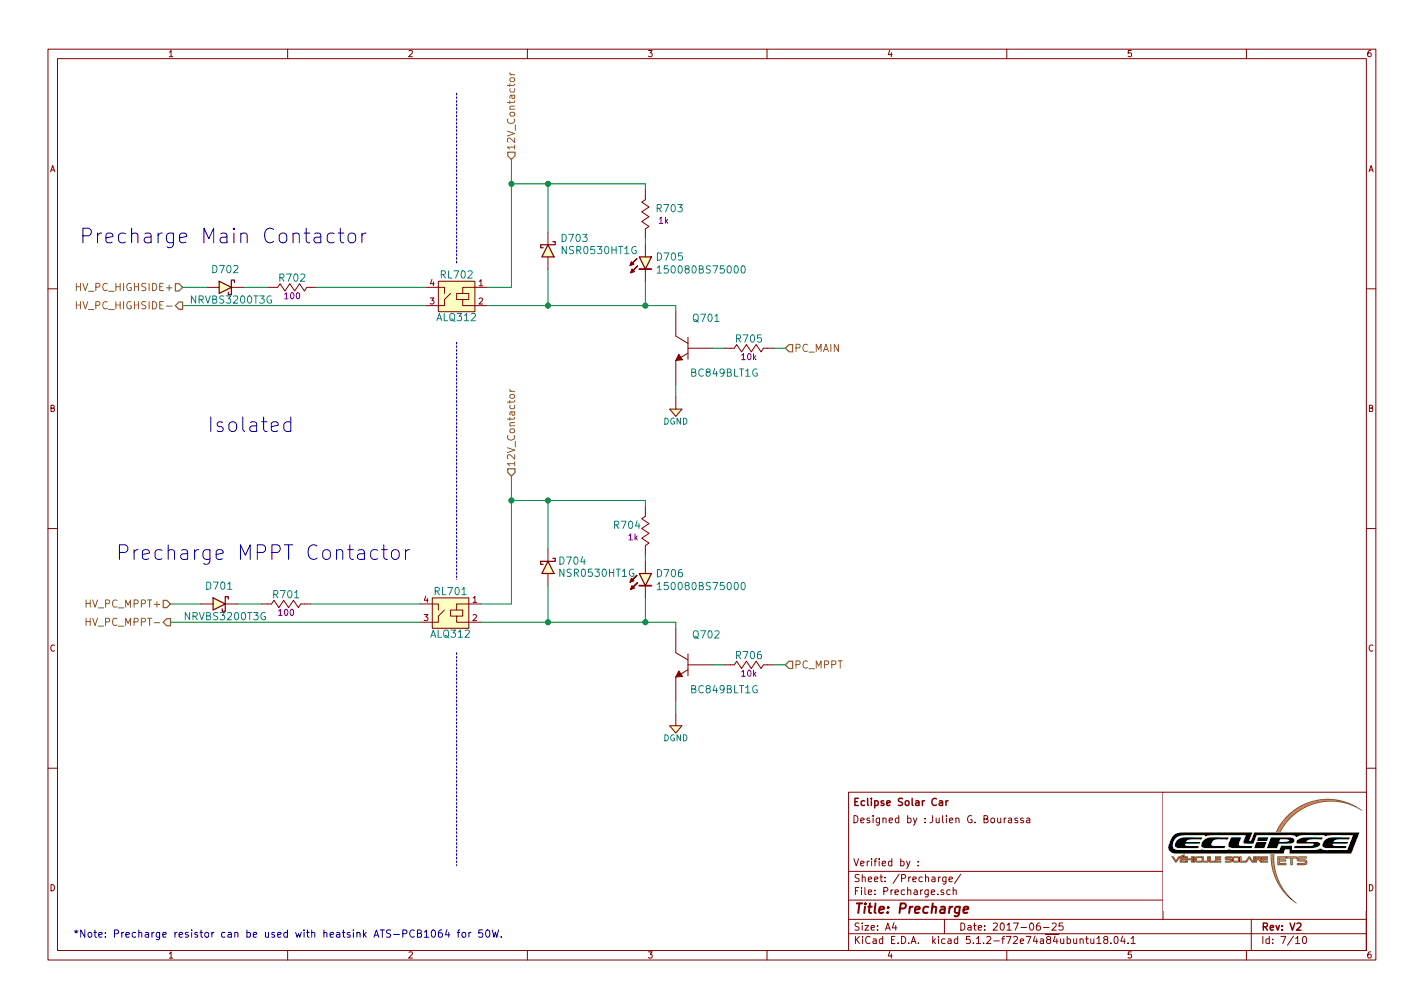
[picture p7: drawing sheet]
EESchema Schematic File Version 4
LIBS:Master_Board-cache
EELAYER 29 0
EELAYER END
$Descr A4 11693 8268
encoding utf-8
Sheet 7 10
Title "Precharge"
Date "2017-06-25"
Rev "V2"
Comp "Eclipse Solar Car"
Comment1 "Julien G. Bourassa"
Comment2 ""
Comment3 ""
Comment4 ""
$EndDescr
$Comp
L Power_Port:DGND #PWR0701
U 1 1
P 5550 3350
F 0 "#PWR0701" H 5550 3180 50  0001 C CNN
F 1 "DGND" H 5550 3250 50  0000 C CNN
F 2 "" H 5550 3450 60  0000 C CNN
F 3 "" H 5530 3260 60  0000 C CNN
	1    5550 3350
	-1   0    0    -1  
$EndComp
Text HLabel 6450 2850 2    60   Input ~ 0
PC_MAIN
Text HLabel 6450 5450 2    60   Input ~ 0
PC_MPPT
$Comp
L Diodes:NSR0530HT1G D703
U 1 1
P 4500 2000
F 0 "D703" V 4550 2100 60  0000 L CNN
F 1 "NSR0530HT1G" V 4450 2100 60  0000 L CNN
F 2 "Diodes:SOD-323" H 4480 1000 60  0001 C CNN
F 3 "http://www.onsemi.com/pub/Collateral/NSR0530H-D.PDF" H 4480 900 60  0001 C CNN
F 4 "Digikey" H 4480 1500 60  0001 C CNN "Supplier"
F 5 "NSR0530HT1GOSCT-ND" H 4480 1400 60  0001 C CNN "Supplier Part Number"
F 6 "ON Semiconductor" H 4480 1300 60  0001 C CNN "Manufacturer"
F 7 "NSR0530HT1G" H 4480 1200 60  0001 C CNN "Manufacturer Part Number"
F 8 "DIODE SCHOTTKY 30V 500MA SOD323" H 4480 1100 60  0001 C CNN "Description"
	1    4500 2000
	0    1    -1   0   
$EndComp
$Comp
L Resistors:RC0805JR-071KL R703
U 1 1
P 5300 1750
F 0 "R703" V 5250 1550 60  0000 C CNN
F 1 "RC0805JR-071KL" H 5300 1450 50  0001 C CNN
F 2 "Resistors:R0805" H 5300 850 30  0001 C CNN
F 3 "http://www.yageo.com/documents/recent/PYu-RC_Group_51_RoHS_L_7.pdf" H 5300 800 30  0001 C CNN
F 4 "Digikey" H 5300 1350 60  0001 C CNN "Supplier"
F 5 "311-1.0KARCT-ND" H 5300 1250 60  0001 C CNN "Supplier Part Number"
F 6 "Yageo" H 5300 1150 60  0001 C CNN "Manufacturer"
F 7 "RC0805JR-071KL" H 5300 1050 60  0001 C CNN "Manufacturer Part Number"
F 8 "RES SMD 1K OHM 5% 1/8W 0805" H 5300 950 60  0001 C CNN "Description"
F 9 "1k" V 5350 1600 50  0000 C CNN "Resistance (Ohms)"
F 10 "±5%" H 5710 1670 50  0001 C CNN "Tolerance (%)"
F 11 "1/8W" H 5300 1610 50  0001 C CNN "Puissance (Watts)"
	1    5300 1750
	0    -1   1    0   
$EndComp
Wire Wire Line
	4000 2500 4500 2500
Wire Wire Line
	4500 2200 4500 2500
Connection ~ 4500 2500
Wire Wire Line
	4500 1500 4500 1900
Connection ~ 4500 1500
Wire Wire Line
	5300 1500 5300 1550
Wire Wire Line
	5300 2000 5300 1950
Wire Wire Line
	5300 2300 5300 2500
Connection ~ 5300 2500
$Comp
L Diodes:NSR0530HT1G D704
U 1 1
P 4500 4600
F 0 "D704" V 4500 4800 60  0000 C CNN
F 1 "NSR0530HT1G" V 4400 5000 60  0000 C CNN
F 2 "Diodes:SOD-323" H 4480 3600 60  0001 C CNN
F 3 "http://www.onsemi.com/pub/Collateral/NSR0530H-D.PDF" H 4480 3500 60  0001 C CNN
F 4 "Digikey" H 4480 4100 60  0001 C CNN "Supplier"
F 5 "NSR0530HT1GOSCT-ND" H 4480 4000 60  0001 C CNN "Supplier Part Number"
F 6 "ON Semiconductor" H 4480 3900 60  0001 C CNN "Manufacturer"
F 7 "NSR0530HT1G" H 4480 3800 60  0001 C CNN "Manufacturer Part Number"
F 8 "DIODE SCHOTTKY 30V 500MA SOD323" H 4480 3700 60  0001 C CNN "Description"
	1    4500 4600
	0    1    -1   0   
$EndComp
$Comp
L Resistors:RC0805JR-071KL R704
U 1 1
P 5300 4350
F 0 "R704" V 5250 4500 60  0000 C CNN
F 1 "RC0805JR-071KL" H 5300 4050 50  0001 C CNN
F 2 "Resistors:R0805" H 5300 3450 30  0001 C CNN
F 3 "http://www.yageo.com/documents/recent/PYu-RC_Group_51_RoHS_L_7.pdf" H 5300 3400 30  0001 C CNN
F 4 "Digikey" H 5300 3950 60  0001 C CNN "Supplier"
F 5 "311-1.0KARCT-ND" H 5300 3850 60  0001 C CNN "Supplier Part Number"
F 6 "Yageo" H 5300 3750 60  0001 C CNN "Manufacturer"
F 7 "RC0805JR-071KL" H 5300 3650 60  0001 C CNN "Manufacturer Part Number"
F 8 "RES SMD 1K OHM 5% 1/8W 0805" H 5300 3550 60  0001 C CNN "Description"
F 9 "1k" V 5350 4450 50  0000 C CNN "Resistance (Ohms)"
F 10 "±5%" H 5710 4270 50  0001 C CNN "Tolerance (%)"
F 11 "1/8W" H 5300 4210 50  0001 C CNN "Puissance (Watts)"
	1    5300 4350
	0    -1   1    0   
$EndComp
Wire Wire Line
	3950 5100 4500 5100
Wire Wire Line
	4500 4800 4500 5100
Connection ~ 4500 5100
Wire Wire Line
	4500 4100 4500 4500
Connection ~ 4500 4100
Wire Wire Line
	5300 4100 5300 4150
Wire Wire Line
	5300 4900 5300 5100
Connection ~ 5300 5100
Wire Wire Line
	5300 4600 5300 4550
Wire Wire Line
	3500 2500 1500 2500
Wire Wire Line
	2200 2350 2000 2350
Wire Wire Line
	2150 4950 1950 4950
Text Notes 1700 3550 0    120  ~ 0
Isolated
Wire Notes Line
	3750 2150 3750 750 
Wire Notes Line
	3750 2800 3750 4750
Wire Notes Line
	3750 5350 3750 7100
Text Notes 650  2000 0    120  ~ 0
Precharge Main Contactor
Text Notes 950  4600 0    120  ~ 0
Precharge MPPT Contactor
$Comp
L Transistors:BC849BLT1G Q701
U 1 1
P 5650 2850
F 0 "Q701" H 5500 3100 60  0000 C CNN
F 1 "BC849BLT1G" H 5350 2650 60  0000 C CNN
F 2 "IC:SOT-23-3" H 5650 1950 60  0001 C CNN
F 3 "http://www.onsemi.com/pub/Collateral/BC846ALT1-D.PDF" H 5650 1850 60  0001 C CNN
F 4 "Digikey" H 5650 2450 60  0001 C CNN "Supplier"
F 5 "BC849BLT1GOSCT-ND" H 5650 2350 60  0001 C CNN "Supplier Part Number"
F 6 "ON Semiconductor" H 5650 2250 60  0001 C CNN "Manufacturer"
F 7 "BC849BLT1G" H 5650 2150 60  0001 C CNN "Manufacturer Part Number"
F 8 "TRANS NPN 30V 0.1A SOT-23" H 5650 2050 60  0001 C CNN "Description"
	1    5650 2850
	-1   0    0    -1  
$EndComp
Wire Wire Line
	5550 3150 5550 3250
Wire Wire Line
	5550 2500 5550 2550
Wire Wire Line
	6450 2850 6350 2850
Wire Wire Line
	5850 2850 5950 2850
$Comp
L Power_Port:DGND #PWR0702
U 1 1
P 5550 5950
F 0 "#PWR0702" H 5550 5780 50  0001 C CNN
F 1 "DGND" H 5550 5850 50  0000 C CNN
F 2 "" H 5550 6050 60  0000 C CNN
F 3 "" H 5530 5860 60  0000 C CNN
	1    5550 5950
	-1   0    0    -1  
$EndComp
$Comp
L Transistors:BC849BLT1G Q702
U 1 1
P 5650 5450
F 0 "Q702" H 5500 5700 60  0000 C CNN
F 1 "BC849BLT1G" H 5350 5250 60  0000 C CNN
F 2 "IC:SOT-23-3" H 5650 4550 60  0001 C CNN
F 3 "http://www.onsemi.com/pub/Collateral/BC846ALT1-D.PDF" H 5650 4450 60  0001 C CNN
F 4 "Digikey" H 5650 5050 60  0001 C CNN "Supplier"
F 5 "BC849BLT1GOSCT-ND" H 5650 4950 60  0001 C CNN "Supplier Part Number"
F 6 "ON Semiconductor" H 5650 4850 60  0001 C CNN "Manufacturer"
F 7 "BC849BLT1G" H 5650 4750 60  0001 C CNN "Manufacturer Part Number"
F 8 "TRANS NPN 30V 0.1A SOT-23" H 5650 4650 60  0001 C CNN "Description"
	1    5650 5450
	-1   0    0    -1  
$EndComp
Wire Wire Line
	5550 5750 5550 5850
Wire Wire Line
	5550 5100 5550 5150
Wire Wire Line
	6450 5450 6350 5450
Wire Wire Line
	5850 5450 5950 5450
$Comp
L Resistors:RC0805JR-0710KL R705
U 1 1
P 6150 2850
F 0 "R705" H 6150 2930 60  0000 C CNN
F 1 "RC0805JR-0710KL" H 6150 2550 50  0001 C CNN
F 2 "Resistors:R0805" H 6150 1950 30  0001 C CNN
F 3 "http://www.yageo.com/documents/recent/PYu-RC_Group_51_RoHS_L_7.pdf" H 6150 1900 30  0001 C CNN
F 4 "Digikey" H 6150 2450 60  0001 C CNN "Supplier"
F 5 "311-10KARCT-ND" H 6150 2350 60  0001 C CNN "Supplier Part Number"
F 6 "Yageo" H 6150 2250 60  0001 C CNN "Manufacturer"
F 7 "RC0805JR-0710KL" H 6150 2150 60  0001 C CNN "Manufacturer Part Number"
F 8 "RES SMD 10K OHM 5% 1/8W 0805" H 6150 2050 60  0001 C CNN "Description"
F 9 "10k" H 6150 2780 50  0000 C CNN "Resistance (Ohms)"
F 10 "±5%" H 6560 2770 50  0001 C CNN "Tolerance (%)"
F 11 "1/8W" H 6150 2710 50  0001 C CNN "Puissance (Watts)"
	1    6150 2850
	1    0    0    -1  
$EndComp
$Comp
L Resistors:RC0805JR-0710KL R706
U 1 1
P 6150 5450
F 0 "R706" H 6150 5530 60  0000 C CNN
F 1 "RC0805JR-0710KL" H 6150 5150 50  0001 C CNN
F 2 "Resistors:R0805" H 6150 4550 30  0001 C CNN
F 3 "http://www.yageo.com/documents/recent/PYu-RC_Group_51_RoHS_L_7.pdf" H 6150 4500 30  0001 C CNN
F 4 "Digikey" H 6150 5050 60  0001 C CNN "Supplier"
F 5 "311-10KARCT-ND" H 6150 4950 60  0001 C CNN "Supplier Part Number"
F 6 "Yageo" H 6150 4850 60  0001 C CNN "Manufacturer"
F 7 "RC0805JR-0710KL" H 6150 4750 60  0001 C CNN "Manufacturer Part Number"
F 8 "RES SMD 10K OHM 5% 1/8W 0805" H 6150 4650 60  0001 C CNN "Description"
F 9 "10k" H 6150 5380 50  0000 C CNN "Resistance (Ohms)"
F 10 "±5%" H 6560 5370 50  0001 C CNN "Tolerance (%)"
F 11 "1/8W" H 6150 5310 50  0001 C CNN "Puissance (Watts)"
	1    6150 5450
	1    0    0    -1  
$EndComp
Wire Wire Line
	1650 4950 1400 4950
$Comp
L Resistors:TR50JBC100R R702
U 1 1
P 2400 2350
F 0 "R702" H 2400 2430 60  0000 C CNN
F 1 "TR50JBC100R" H 2400 2050 50  0001 C CNN
F 2 "Resistors:TR50" H 2400 1450 30  0001 C CNN
F 3 "https://www.seielect.com/Catalog/SEI-tr.pdf" H 2400 1400 30  0001 C CNN
F 4 "Digikey" H 2400 1950 60  0001 C CNN "Supplier"
F 5 "TR50JBC100R-ND" H 2400 1850 60  0001 C CNN "Supplier Part Number"
F 6 "Stackpole Electronics Inc." H 2400 1750 60  0001 C CNN "Manufacturer"
F 7 "TR50JBC100R" H 2400 1650 60  0001 C CNN "Manufacturer Part Number"
F 8 "RES 100 OHM 50W 5% TO220" H 2400 1550 60  0001 C CNN "Description"
F 9 "100" H 2400 2280 50  0000 C CNN "Resistance (Ohms)"
F 10 "±5%" H 2810 2270 50  0001 C CNN "Tolerance (%)"
F 11 "50W" H 2400 2210 50  0001 C CNN "Puissance (Watts)"
	1    2400 2350
	1    0    0    -1  
$EndComp
$Comp
L Resistors:TR50JBC100R R701
U 1 1
P 2350 4950
F 0 "R701" H 2350 5030 60  0000 C CNN
F 1 "TR50JBC100R" H 2350 4650 50  0001 C CNN
F 2 "Resistors:TR50" H 2350 4050 30  0001 C CNN
F 3 "https://www.seielect.com/Catalog/SEI-tr.pdf" H 2350 4000 30  0001 C CNN
F 4 "Digikey" H 2350 4550 60  0001 C CNN "Supplier"
F 5 "TR50JBC100R-ND" H 2350 4450 60  0001 C CNN "Supplier Part Number"
F 6 "Stackpole Electronics Inc." H 2350 4350 60  0001 C CNN "Manufacturer"
F 7 "TR50JBC100R" H 2350 4250 60  0001 C CNN "Manufacturer Part Number"
F 8 "RES 100 OHM 50W 5% TO220" H 2350 4150 60  0001 C CNN "Description"
F 9 "100" H 2350 4880 50  0000 C CNN "Resistance (Ohms)"
F 10 "±5%" H 2760 4870 50  0001 C CNN "Tolerance (%)"
F 11 "50W" H 2350 4810 50  0001 C CNN "Puissance (Watts)"
	1    2350 4950
	1    0    0    -1  
$EndComp
$Comp
L Diodes:NRVBS3200T3G D702
U 1 1
P 1900 2350
F 0 "D702" H 1850 2500 60  0000 C CNN
F 1 "NRVBS3200T3G" H 1900 2250 60  0000 C CNN
F 2 "Diodes:DO-214AA_SMB" H 1880 1350 60  0001 C CNN
F 3 "http://www.onsemi.com/pub/Collateral/MBRS3200T3-D.PDF" H 1880 1250 60  0001 C CNN
F 4 "Digikey" H 1880 1850 60  0001 C CNN "Supplier"
F 5 "NRVBS3200T3GOSCT-ND" H 1880 1750 60  0001 C CNN "Supplier Part Number"
F 6 "ON Semiconductor" H 1880 1650 60  0001 C CNN "Manufacturer"
F 7 "NRVBS3200T3G" H 1880 1550 60  0001 C CNN "Manufacturer Part Number"
F 8 "DIODE SCHOTTKY 200V 3A SMB" H 1880 1450 60  0001 C CNN "Description"
	1    1900 2350
	1    0    0    -1  
$EndComp
$Comp
L Diodes:NRVBS3200T3G D701
U 1 1
P 1850 4950
F 0 "D701" H 1800 5100 60  0000 C CNN
F 1 "NRVBS3200T3G" H 1850 4850 60  0000 C CNN
F 2 "Diodes:DO-214AA_SMB" H 1830 3950 60  0001 C CNN
F 3 "http://www.onsemi.com/pub/Collateral/MBRS3200T3-D.PDF" H 1830 3850 60  0001 C CNN
F 4 "Digikey" H 1830 4450 60  0001 C CNN "Supplier"
F 5 "NRVBS3200T3GOSCT-ND" H 1830 4350 60  0001 C CNN "Supplier Part Number"
F 6 "ON Semiconductor" H 1830 4250 60  0001 C CNN "Manufacturer"
F 7 "NRVBS3200T3G" H 1830 4150 60  0001 C CNN "Manufacturer Part Number"
F 8 "DIODE SCHOTTKY 200V 3A SMB" H 1830 4050 60  0001 C CNN "Description"
	1    1850 4950
	1    0    0    -1  
$EndComp
$Comp
L Relays:ALQ312 RL702
U 1 1
P 3750 2300
F 0 "RL702" H 3750 2250 60  0000 C CNN
F 1 "ALQ312" H 3750 2600 60  0000 C CNN
F 2 "Relays:ALQ312" H 3750 1400 60  0001 C CNN
F 3 "http://www3.panasonic.biz/ac/e_download/control/relay/power/catalog/mech_eng_lq.pdf" H 3750 1300 60  0001 C CNN
F 4 "Digikey" H 3750 1900 60  0001 C CNN "Supplier"
F 5 "255-3556-ND" H 3750 1800 60  0001 C CNN "Supplier Part Number"
F 6 "Panasonic Electric Works" H 3750 1700 60  0001 C CNN "Manufacturer"
F 7 "ALQ312" H 3750 1600 60  0001 C CNN "Manufacturer Part Number"
F 8 "RELAY GEN PURPOSE SPST 10A 12V" H 3750 1500 60  0001 C CNN "Description"
	1    3750 2300
	-1   0    0    1   
$EndComp
$Comp
L Relays:ALQ312 RL701
U 1 1
P 3700 4900
F 0 "RL701" H 3700 4850 60  0000 C CNN
F 1 "ALQ312" H 3700 5200 60  0000 C CNN
F 2 "Relays:ALQ312" H 3700 4000 60  0001 C CNN
F 3 "http://www3.panasonic.biz/ac/e_download/control/relay/power/catalog/mech_eng_lq.pdf" H 3700 3900 60  0001 C CNN
F 4 "Digikey" H 3700 4500 60  0001 C CNN "Supplier"
F 5 "255-3556-ND" H 3700 4400 60  0001 C CNN "Supplier Part Number"
F 6 "Panasonic Electric Works" H 3700 4300 60  0001 C CNN "Manufacturer"
F 7 "ALQ312" H 3700 4200 60  0001 C CNN "Manufacturer Part Number"
F 8 "RELAY GEN PURPOSE SPST 10A 12V" H 3700 4100 60  0001 C CNN "Description"
	1    3700 4900
	-1   0    0    1   
$EndComp
Wire Wire Line
	4200 2350 4000 2350
Wire Wire Line
	4200 1300 4200 1500
Connection ~ 4200 1500
Wire Wire Line
	4200 3900 4200 4100
Wire Wire Line
	4200 4950 3950 4950
Connection ~ 4200 4100
Text Notes 600  7700 0    60   ~ 0
*Note: Precharge resistor can be used with heatsink ATS-PCB1064 for 50W.
Wire Wire Line
	4200 1500 4500 1500
Wire Wire Line
	4200 4100 4500 4100
Text HLabel 4200 1300 1    60   Input ~ 0
12V_Contactor
Text HLabel 4200 3900 1    60   Input ~ 0
12V_Contactor
Wire Wire Line
	4500 2500 5300 2500
Wire Wire Line
	4500 1500 5300 1500
Wire Wire Line
	5300 2500 5550 2500
Wire Wire Line
	4500 5100 5300 5100
Wire Wire Line
	4500 4100 5300 4100
Wire Wire Line
	5300 5100 5550 5100
Wire Wire Line
	4200 1500 4200 2350
Wire Wire Line
	4200 4100 4200 4950
Text HLabel 1500 2350 0    60   Input ~ 0
HV_PC_HIGHSIDE+
Text HLabel 1500 2500 0    60   Output ~ 0
HV_PC_HIGHSIDE-
Wire Wire Line
	1500 2350 1700 2350
Text HLabel 1400 4950 0    60   Input ~ 0
HV_PC_MPPT+
Text HLabel 1400 5100 0    60   Output ~ 0
HV_PC_MPPT-
Wire Wire Line
	1400 5100 3450 5100
Wire Wire Line
	2600 2350 3500 2350
Wire Wire Line
	2550 4950 3450 4950
$Comp
L Diodes:150080BS75000 D?
U 1 1
P 5300 2200
AR Path="/58F590C0/5BE16FE7" Ref="D?"  Part="1" 
AR Path="/59829650/5BE16FE7" Ref="D705"  Part="1" 
F 0 "D705" V 5197 2283 60  0000 L CNN
F 1 "150080BS75000" V 5303 2283 60  0000 L CNN
F 2 "Diodes:LED_0805_BLUE" H 5310 1120 60  0001 C CNN
F 3 "http://katalog.we-online.de/led/datasheet/150080BS75000.pdf" H 5310 1020 60  0001 C CNN
F 4 "Digikey" H 5310 1620 60  0001 C CNN "Supplier"
F 5 "732-4982-1-ND" H 5310 1520 60  0001 C CNN "Supplier Part Number"
F 6 "Wurth Electronics Inc." H 5310 1420 60  0001 C CNN "Manufacturer"
F 7 "150080BS75000" H 5310 1320 60  0001 C CNN "Manufacturer Part Number"
F 8 "LED BLUE CLEAR 0805 SMD" H 5310 1220 60  0001 C CNN "Description"
F 9 "BLUE" H 5300 1900 60  0001 C CNN "Color"
F 10 "3.2V" H 5300 1800 60  0001 C CNN "Voltage - Forward (Vf) (Typ)"
	1    5300 2200
	0    1    1    0   
$EndComp
$Comp
L Diodes:150080BS75000 D?
U 1 1
P 5300 4800
AR Path="/58F590C0/5BE1780D" Ref="D?"  Part="1" 
AR Path="/59829650/5BE1780D" Ref="D706"  Part="1" 
F 0 "D706" V 5197 4883 60  0000 L CNN
F 1 "150080BS75000" V 5303 4883 60  0000 L CNN
F 2 "Diodes:LED_0805_BLUE" H 5310 3720 60  0001 C CNN
F 3 "http://katalog.we-online.de/led/datasheet/150080BS75000.pdf" H 5310 3620 60  0001 C CNN
F 4 "Digikey" H 5310 4220 60  0001 C CNN "Supplier"
F 5 "732-4982-1-ND" H 5310 4120 60  0001 C CNN "Supplier Part Number"
F 6 "Wurth Electronics Inc." H 5310 4020 60  0001 C CNN "Manufacturer"
F 7 "150080BS75000" H 5310 3920 60  0001 C CNN "Manufacturer Part Number"
F 8 "LED BLUE CLEAR 0805 SMD" H 5310 3820 60  0001 C CNN "Description"
F 9 "BLUE" H 5300 4500 60  0001 C CNN "Color"
F 10 "3.2V" H 5300 4400 60  0001 C CNN "Voltage - Forward (Vf) (Typ)"
	1    5300 4800
	0    1    1    0   
$EndComp
$EndSCHEMATC
